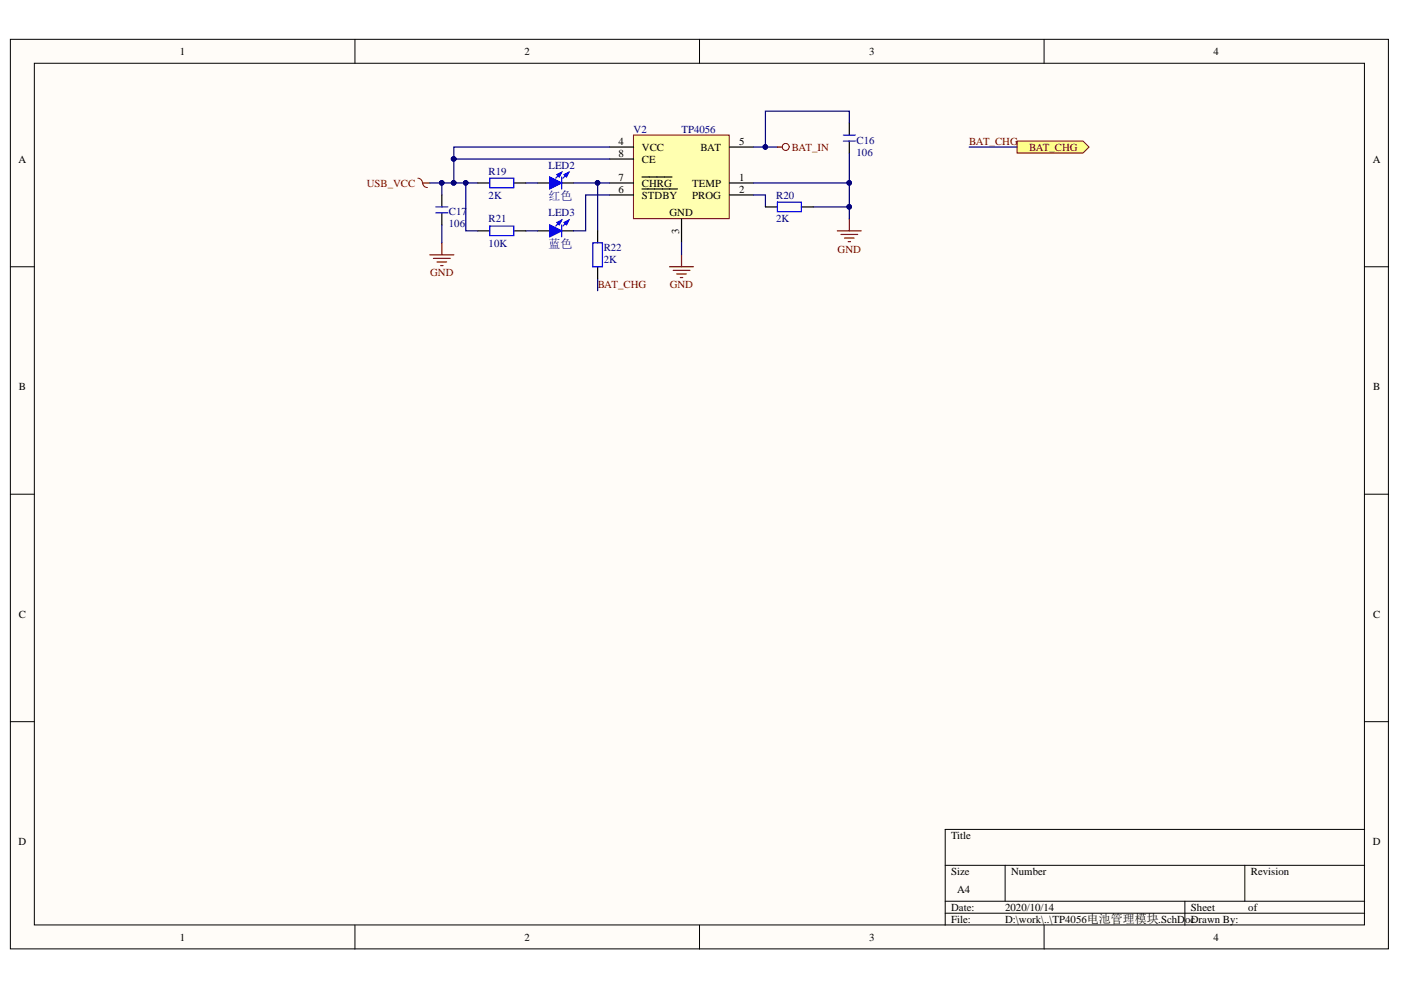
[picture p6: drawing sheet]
<svg xmlns="http://www.w3.org/2000/svg" width="297mm" height="210mm" viewBox="0 0 297 210" stroke-linecap="round" stroke-linejoin="round" font-family="sans-serif">
<g fill="#fffcf8" stroke="#000" stroke-width=".21">
<path d="M2.2 8.3h292.2v192.9h-292.2z"/>
<path d="M7.3 13.4h282v182.7h-282z"/>
</g>
<g fill="none" stroke="#000" stroke-width=".21">
<path d="M75.3 8.3v5.1M148.3 8.3v5.1M221.4 8.3v5.1M2.2 56.6h5.1M289.3 56.6h5.1M2.2 104.8h5.1M289.3 104.8h5.1M2.2 153h5.1M289.3 153h5.1M289.3 175.9h-88.9v20.3M75.3 196.2v5M148.3 196.2v5"/>
<path d="M200.4 183.5h88.9M200.4 191.1h88.9M200.4 193.6h88.9M213.1 183.5v7.6M221.4 196.2v5M251.2 191.1v5.1M263.9 183.5v7.6"/>
</g>
<path d="M134.3 28.6h20.3v17.8h-20.3z" fill="#ffffb0" stroke="#800000" stroke-width=".21"/>
<path d="M114 38.8h2.5M119.1 38.8h2.5M129.3 38.8h5M129.3 31.2h5M129.3 33.7h5M136.1 37.5h6.4M154.7 38.8h5M154.7 31.2h5M129.3 41.3h5M136.1 40.1h7.5M144.5 46.4v5.1M154.7 41.3h5" fill="none" stroke="#000" stroke-width=".25"/>
<path d="M116.5 37.5l2.6 1.3-2.6 1.3z" fill="#00f"/>
<path d="M116.5 37.5l2.6 1.3-2.6 1.3zM119.1 36.5l-1.3 1.3M120.6 36.5l-1.3 1.3" fill="none" stroke="#00f" stroke-width=".25"/>
<path d="M118.1 37l1-.5-.5 1z" fill="#00f"/>
<path d="M118.1 37l1-.5-.5 1z" fill="none" stroke="#00f" stroke-width=".25"/>
<path d="M119.6 37l1-.5-.5 1z" fill="#00f"/>
<path d="M119.1 37.5v2.6M119.6 37l1-.5-.5 1z" fill="none" stroke="#00f" stroke-width=".25"/>
<path d="M114 48.9h2.5M119.1 48.9h2.5" fill="none" stroke="#000" stroke-width=".25"/>
<path d="M116.5 47.7l2.6 1.2-2.6 1.3z" fill="#00f"/>
<path d="M116.5 47.7l2.6 1.2-2.6 1.3zM119.1 46.7l-1.3 1.2M120.6 46.7l-1.3 1.2" fill="none" stroke="#00f" stroke-width=".25"/>
<path d="M118.1 47.2l1-.5-.5 1z" fill="#00f"/>
<path d="M118.1 47.2l1-.5-.5 1z" fill="none" stroke="#00f" stroke-width=".25"/>
<path d="M119.6 47.2l1-.5-.5 1z" fill="#00f"/>
<path d="M103.8 37.8h5.1v2h-5.1zM92.4 45.1h2.5M92.4 43.9h2.5M103.8 47.9h5.1v2.1h-5.1zM119.1 47.7v2.5M119.6 47.2l1-.5-.5 1zM164.8 42.9h5.1v2h-5.1z" fill="none" stroke="#00f" stroke-width=".25"/>
<g fill="none" stroke="#000080" stroke-width=".25">
<path d="M91.1 38.8h2.6M98.8 38.8v10.1h2.5M101.3 38.8h-7.6v2.5M111.5 38.8h2.5M121.6 38.8h7.7M126.7 38.8v10.1M129.3 33.7h-33.1v5.1M129.3 31.2h-33.1v2.5M159.7 31.2h5.1M159.7 38.8h20.4M180.1 32.5v11.4h-7.7M180.1 26.1v-2.5h-17.8v7.6"/>
<path d="M93.7 47.7v3.8M111.5 48.9h2.5M126.7 59.1v2.5M129.3 41.3h-5.1v7.6h-2.6M144.5 51.5v2.5M159.7 41.3h2.6v2.6M180.1 43.9v2.5"/>
</g>
<g fill="#000080" stroke="#000080" stroke-width=".21">
<circle cx="126.7" cy="38.8" r=".48"/>
<circle cx="98.7" cy="38.8" r=".48"/>
<circle cx="96.2" cy="38.8" r=".49"/>
<circle cx="96.2" cy="33.7" r=".49"/>
<circle cx="180" cy="38.8" r=".48"/>
<circle cx="180" cy="43.8" r=".48"/>
<circle cx="162.3" cy="31.2" r=".48"/>
<circle cx="93.7" cy="38.8" r=".48"/>
</g>
<g fill="none" stroke="#800000" stroke-width=".21">
<path d="M88.6 37.8a.99 .99 0 0 1 1 1M89.6 38.8a.99 .99 0 0 0 1 1"/>
<circle cx="166.6" cy="31.2" r=".74"/>
</g>
<g fill="none" stroke="#800000" stroke-width=".25">
<path d="M89.6 38.8h1.5M164.8 31.2h1M91.1 54h5.1M91.9 54.8h3.6M92.7 55.5h2M93.4 56.3h.5M93.7 51.5v2.5M142 56.6h5M142.7 57.3h3.6M143.5 58.1h2M144.2 58.8h.6M144.5 54v2.6"/>
<path d="M177.5 48.9h5.1M178.3 49.7h3.6M179.1 50.5h2M179.8 51.2h.5M180.1 46.4v2.5"/>
</g>
<path d="M101.3 38.8h2.5M108.9 38.8h2.6M93.7 41.3v2.6M93.7 45.1v2.6M101.3 48.9h2.5M108.9 48.9h2.6M162.3 43.9h2.5M169.9 43.9h2.5" fill="none" stroke="#000" stroke-width=".25"/>
<path d="M215.6 29.9h14l1.3 1.3-1.3 1.3h-14z" fill-rule="evenodd" fill="#ffff80" stroke="#800000" stroke-width=".21"/>
<path d="M205.5 31.2h10.1" fill="none" stroke="#000080" stroke-width=".25"/>
<path d="M180.1 26.1v2.5M180.1 29.9v2.6M126.7 48.9v2.6M126.7 56.6v2.5" fill="none" stroke="#000" stroke-width=".25"/>
<path d="M178.8 28.6h2.5M178.8 29.9h2.5M125.7 51.5h2v5.1h-2z" fill="none" stroke="#00f" stroke-width=".25"/>
<g font-size="2.5" fill="#000080">
<text x="116.3" y="42.4">红色</text>
<text x="116.3" y="52.5">蓝色</text>
</g>
<g font-size="2.3">
<text x="38.1" y="11.6">1</text>
<text x="111.2" y="11.6">2</text>
<text x="184.3" y="11.6">3</text>
<text x="257.3" y="11.6">4</text>
<text x="3.9" y="34.5">A</text>
<text x="131.2" y="30.7">4</text>
<text x="131.2" y="33.2">8</text>
<text x="136.1" y="32">VCC</text>
<text x="136.1" y="34.5">CE</text>
<text x="148.5" y="32">BAT</text>
<text x="156.7" y="30.7">5</text>
<text x="291" y="34.5">A</text>
<text x="131.2" y="40.8">6</text>
<text x="131.2" y="38.3">7</text>
<text x="136.1" y="39.6">CHRG</text>
<text x="146.8" y="39.6">TEMP</text>
<text x="156.7" y="38.3">1</text>
<text x="156.7" y="40.8">2</text>
<text x="136.1" y="42.1">STDBY</text>
<text x="141.9" y="45.9">GND</text>
<text x="146.8" y="42.1">PROG</text>
<text x="144" y="49.6" transform="rotate(-90 144 49.6)">3</text>
<text x="4" y="82.7">B</text>
<text x="291.1" y="82.7">B</text>
<text x="4" y="131">C</text>
<text x="291.1" y="131">C</text>
<text x="3.9" y="179.1">D</text>
<text x="201.7" y="177.9">Title</text>
<text x="291" y="179.1">D</text>
<text x="201.7" y="185.5">Size</text>
<text x="214.4" y="185.5">Number</text>
<text x="265.2" y="185.5">Revision</text>
<text x="202.9" y="189.3">A4</text>
<text x="201.7" y="193.1">Date:</text>
<text x="201.7" y="195.7">File:</text>
<text x="213.1" y="193.1">2020/10/14</text>
<text x="213.1" y="195.7">D:\work\..\TP4056电池管理模块.SchDocDrawn By:</text>
<text x="252.5" y="193.1">Sheet</text>
<text x="264.7" y="193.1">of</text>
<text x="38.1" y="199.5">1</text>
<text x="111.2" y="199.5">2</text>
<text x="184.3" y="199.5">3</text>
<text x="257.3" y="199.5">4</text>
</g>
<g font-size="2.3" fill="#000080">
<text x="134.3" y="28.2">V2</text>
<text x="144.5" y="28.2">TP4056</text>
<text x="116.3" y="35.8">LED2</text>
<text x="181.6" y="30.4">C16</text>
<text x="181.6" y="33">106</text>
<text x="103.6" y="37">R19</text>
<text x="95.2" y="45.6">C17</text>
<text x="103.6" y="42.1">2K</text>
<text x="103.6" y="47.2">R21</text>
<text x="116.3" y="45.9">LED3</text>
<text x="164.6" y="42.1">R20</text>
<text x="164.6" y="47.2">2K</text>
<text x="95.2" y="48.2">106</text>
<text x="103.6" y="52.3">10K</text>
<text x="128" y="53.3">R22</text>
<text x="128" y="55.8">2K</text>
</g>
<g font-size="2.3" fill="#800000">
<text x="167.9" y="32">BAT_IN</text>
<text x="205.5" y="30.7">BAT_CHG</text>
<text x="218.2" y="32">BAT_CHG</text>
<text x="77.8" y="39.6">USB_VCC</text>
<text x="177.6" y="53.5">GND</text>
<text x="91.2" y="58.6">GND</text>
<text x="126.7" y="61.1">BAT_CHG</text>
<text x="142" y="61.1">GND</text>
</g>
</svg>
